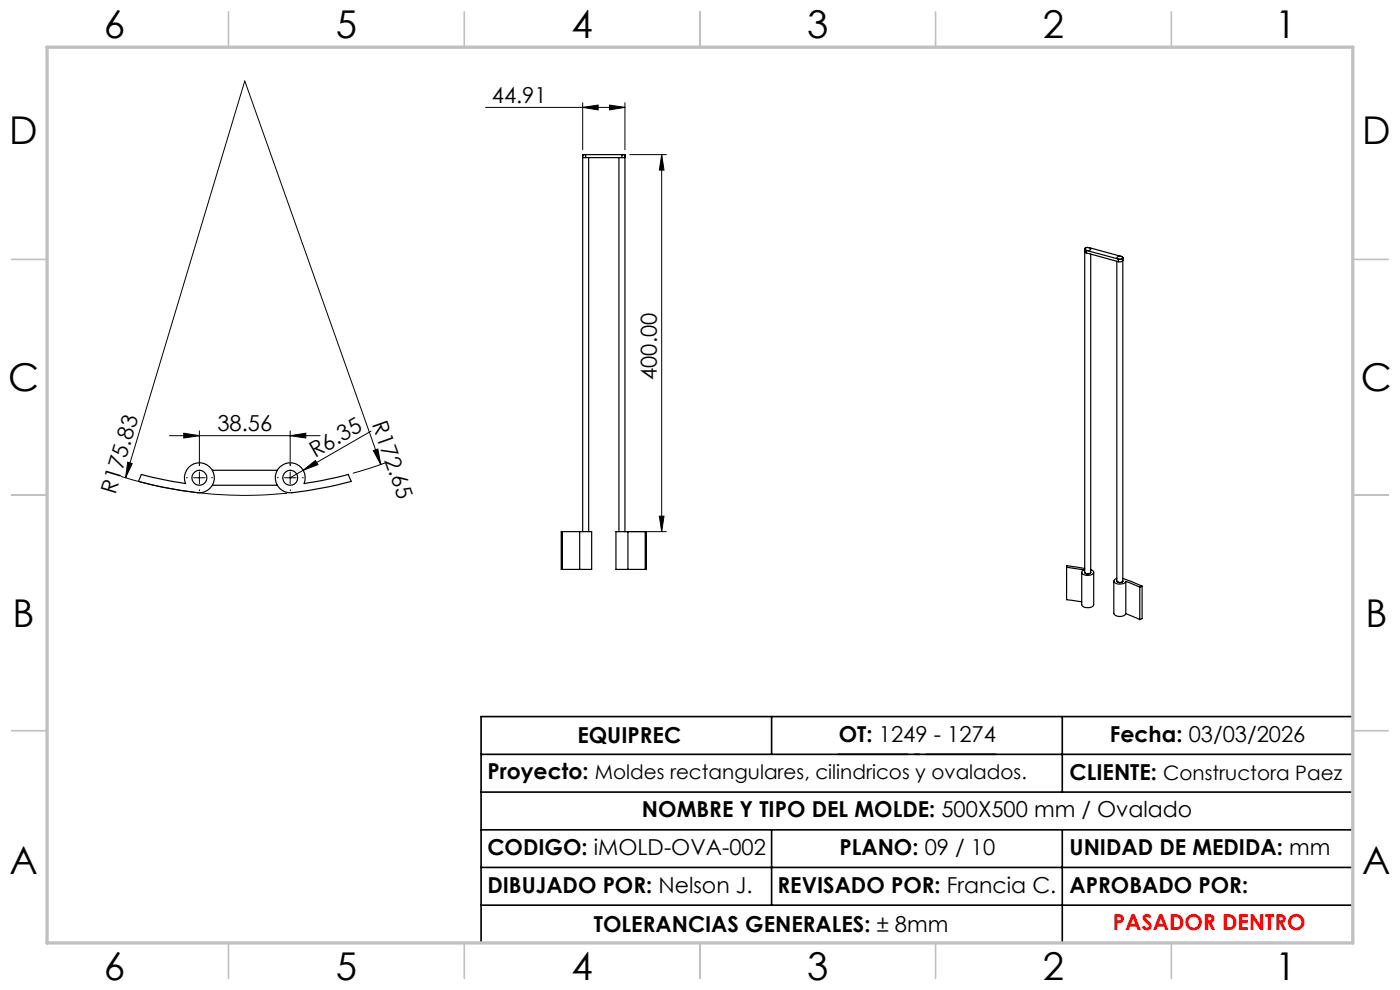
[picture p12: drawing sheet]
<svg xmlns="http://www.w3.org/2000/svg" width="297mm" height="210mm" viewBox="0 0 297 210" stroke-linecap="round" stroke-linejoin="round" font-family="sans-serif">
<g fill="none" stroke="#000" stroke-width=".25">
<path d="M123.6 32.8h.6M123.6 33.4h.6M123.6 32.8v80M124.2 33.4h7.7M124.2 32.8v.6M124.2 32.8h7.7M124.9 33.4v79.4M131.3 33.4v79.4M131.9 32.8h.7v80M131.9 33.4h.7M131.9 32.8v.6M230.1 52.8v68.6a.74 .74 0 0 0 1.3 0v-67.5"/>
<path d="M230.1 53.4l.4 .2M230.2 52.7a.85 .85 0 0 1 1.2 .2 .76 .76 0 0 1-1.3-.1zM230.5 53.1l-.3-.1a.51 .51 0 0 1 .3-.5 .51 .51 0 0 1 .5 0l6.9 1.9 .3 .2-.4 .4h-.5M230.5 53.1l6.8 1.9M230.5 53.6l6.8 1.9M230.5 53.1v.5M237 54.5a.78 .78 0 0 1 1.2 .2 .77 .77 0 0 1-1.2-.1zM237.3 55v.5M238.2 54.7v68.6a.78 .78 0 0 1-1.3 0v-67.9M238.2 55.2l-.4 .3h-.5M45 99.8h13.8M59.4 99.1a3.2 3.2 0 0 1 4-.4 3.2 3.2 0 0 1 1.1 3.9l3.6-.6 5.8-1.4 .6 1.5a81.3 81.3 0 0 1-13.3 2.4 3.2 3.2 0 0 1-2.6-2.1 3.2 3.2 0 0 1 .8-3.3z"/>
<path d="M30 100.6l4.6 1.1 4.8 .9a3.2 3.2 0 0 1 2.2-4.3 3.2 3.2 0 0 1 3.9 2.9 3.2 3.2 0 0 1-3.6 3.3 92.5 92.5 0 0 1-12.5-2.4zM45 102.9h13.8M119.3 112.8h3.7M119.3 112.8v8M119.3 112.8h-.2v8h.2M123 112.8h2.5v8h-2.5M123 112.8v8M133.2 112.8h-2.5v8h2.5M133.2 112.8h3.7M133.2 112.8v8M136.9 112.8h.2v8h-.2M136.9 112.8v8"/>
<path d="M119.3 120.8h3.7M133.2 120.8h3.7M226.3 120.4l3.6 .5a.51 .51 0 0 0-.4 .5 .51 .51 0 0 0 .5 .5 1.44 1.44 0 0 0 2-.6l-.6-.5M226.3 120.4v-.4l3.8 .6M226.3 120.4v6.8l3.2 .5M229.5 121.4v6.9a1.59 1.59 0 0 0 2.5 0v-6.9M236.3 123.3v6.8a1.58 1.58 0 0 0 2.5 .1M236.9 122.7a.57 .57 0 0 0-.6 .5 .57 .57 0 0 0 .6 .6 1.8 1.8 0 0 0 1.9-.5M238.2 122.7l4.1 1.6M238.8 123.3l3 1.3M238.8 130.2l3 1.2M238.8 123.3v6.9"/>
<path d="M241.8 124.6v6.8M242.3 124.3l-.5 .3M242.3 124.3v6.9l-.5 .2"/>
<circle cx="42.3" cy="101.3" r="1.59"/>
<circle cx="61.6" cy="101.3" r="1.59"/>
</g>
<g fill="none" stroke="#000" stroke-width=".21">
<path d="M103 22.8h29.6M123.6 22.8l3.3-.5v1zM123.6 21.8v10M129.3 22.3l3.3 .5-3.3 .5zM132.6 21.8v10M133.6 32.8h7.8M140.4 32.8l.5 3.3h-1zM140.4 32.8v80M27.1 98l.9 .3-1.4 3zM35.9 92.4h32M39 91.9l3.3 .5-3.3 .5zM42.3 91.4v7.4"/>
<path d="M61.6 92.4l3.3-.5v1zM61.6 91.4v7.4M64.3 99.8l2.6-2.1 .6 .9zM78.7 91.5l-17.1 9.8M79.2 95.6l1-.4 .6 3.3zM80.8 98.5l-28.9-81.3-25.3 84.1M81.7 98.2l-6.8 2.2M25.7 101.1a88.4 88.4 0 0 0 35.2 3.5M41.1 101.3h2.4M42.3 100.1v2.5M60.3 101.3h2.5M61.6 100.1v2.5"/>
<path d="M132.3 112.8h9.1M139.9 109.5h1l-.5 3.3z"/>
</g>
<path d="M42.3 98.8v-.3M61.6 98.8v-.3M39.8 101.3h-.3M42.3 103.8v.4M44.8 101.3h.4M59.1 101.3h-.3M61.6 103.8v.4M64.1 101.3h.3" fill="none" stroke="#000" stroke-width=".21" stroke-dasharray="15.2 1.3 1.3 1.3" stroke-linecap="butt"/>
<path d="M177.7 160h33.7" fill="none" stroke="#000" stroke-width=".35" stroke-dasharray="15.2 1.3 1.3 1.3" stroke-dashoffset=".3" stroke-linecap="butt"/>
<path d="M163.7 152v8M225.4 152v16M287 152h-184.9v48M102.1 160h184.9M102.1 168h184.9M102.1 176h184.9M163.7 176v16M225.4 176v24M102.1 184h184.9M102.1 192h184.9" fill="none" stroke="#000" stroke-width=".35"/>
<g fill="none" stroke="#c0c0c0" stroke-width=".35">
<path d="M48.5 2.5v7.5M98.5 2.5v7.5M148.5 2.5v7.5M198.5 2.5v7.5M248.5 2.5v7.5M2.5 55h7.5M287 55h7.5M2.5 105h7.5M287 105h7.5M2.5 155h7.5M287 155h7.5M48.5 200v7.5"/>
<path d="M98.5 200v7.5M148.5 200v7.5M198.5 200v7.5M248.5 200v7.5"/>
</g>
<path d="M10 10h277v190h-277z" fill="none" stroke="#c0c0c0" stroke-width=".7"/>
<g fill="#000">
<path d="M64.3 99.8l2.6-2.1 .6 .9zM79.2 95.6l1-.4 .6 3.3zM27.1 98l.9 .3-1.4 3z"/>
<path d="M123.6 22.8l3.3-.5v1zM129.3 22.3l3.3 .5-3.3 .5z"/>
<path d="M140.4 32.8l.5 3.3h-1zM139.9 109.5h1l-.5 3.3z"/>
<path d="M39 91.9l3.3 .5-3.3 .5zM61.6 92.4l3.3-.5v1z"/>
</g>
<g font-size="8.1">
<text x="22" y="8">6</text>
<text x="71.2" y="8">5</text>
<text x="121.2" y="8">4</text>
<text x="171.3" y="8">3</text>
<text x="221.3" y="8">2</text>
<text x="270.5" y="8">1</text>
<text x="2" y="30.5">D</text>
<text x="289" y="30.5">D</text>
<text x="1.7" y="83">C</text>
<text x="288.7" y="83">C</text>
<text x="2.7" y="133">B</text>
<text x="289.7" y="133">B</text>
<text x="2" y="185.5">A</text>
<text x="289" y="185.5">A</text>
<text x="22" y="208">6</text>
<text x="71.2" y="208">5</text>
<text x="121.2" y="208">4</text>
<text x="171.3" y="208">3</text>
<text x="221.3" y="208">2</text>
<text x="270.5" y="208">1</text>
</g>
<g font-size="4.7">
<text x="104.3" y="21.8">44.91</text>
<text x="139.4" y="80.6" transform="rotate(-90 139.4 80.6)">400.00</text>
<text x="46.1" y="91.4">38.56</text>
<text x="78.9" y="90" transform="rotate(70 78.9 90)">R172.65</text>
<text x="66.8" y="97.2" transform="rotate(-30 66.8 97.2)">R6.35</text>
<text x="24.5" y="104.9" transform="rotate(-73 24.5 104.9)">R175.83</text>
<text x="122.5" y="157.5">EQUIPREC</text>
<text x="178" y="157.4">OT: 1249 - 1274</text>
<text x="235.5" y="157.5">Fecha: 03/03/2026</text>
<text x="103.4" y="165.2">Proyecto: Moldes rectangulares, cilindricos y ovalados.</text>
<text x="226.9" y="165.5">CLIENTE: Constructora Paez</text>
<text x="136.2" y="173.3">NOMBRE Y TIPO DEL MOLDE: 500X500 mm / Ovalado</text>
<text x="103.4" y="181.3">CODIGO: iMOLD-OVA-002</text>
<text x="178.1" y="181.3">PLANO: 09 / 10</text>
<text x="226.9" y="181.3">UNIDAD DE MEDIDA: mm</text>
<text x="103.4" y="189.5">DIBUJADO POR: Nelson J.</text>
<text x="164.9" y="189.5">REVISADO POR: Francia C.</text>
<text x="226.9" y="189.5">APROBADO POR:</text>
<text x="126" y="197.7">TOLERANCIAS GENERALES: ± 8mm</text>
</g>
<text font-size="4.7" fill="#f00" x="236.1" y="197.3">PASADOR DENTRO</text>
</svg>
